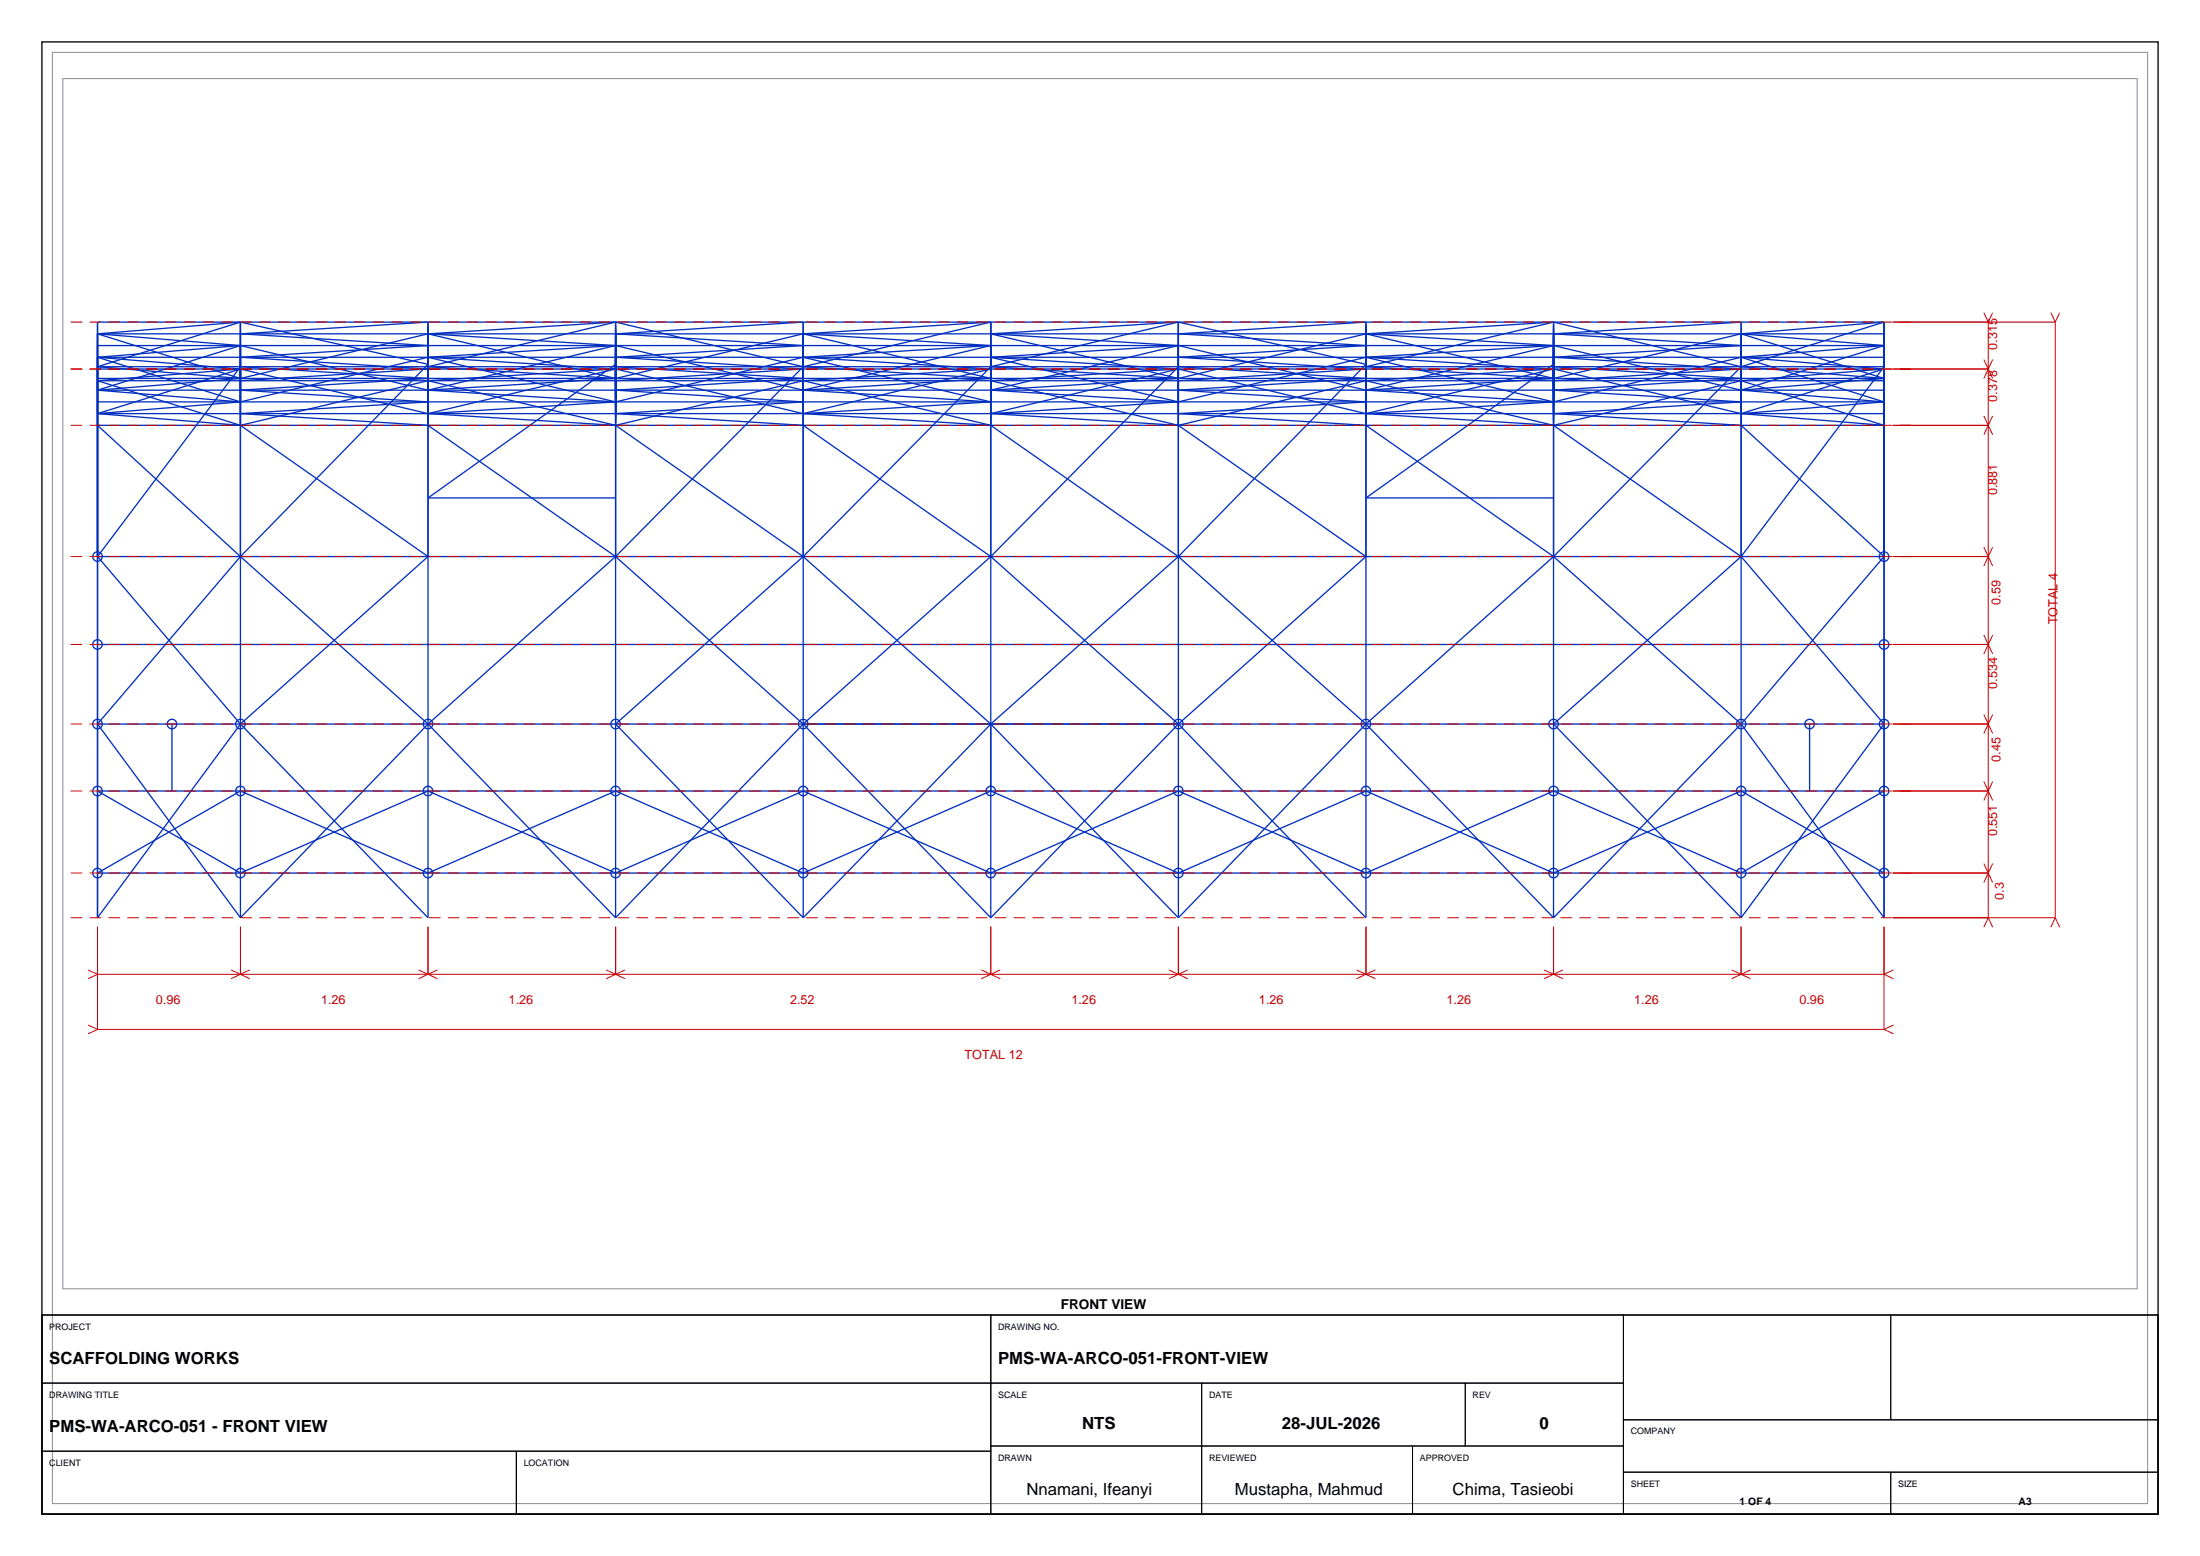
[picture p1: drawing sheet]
<svg xmlns="http://www.w3.org/2000/svg" width="420mm" height="297mm" viewBox="0 0 420 297" stroke-linecap="round" stroke-linejoin="round" font-family="sans-serif">
<path d="M8 8h404v281h-404zM8 251h404v38h-404z" fill="none" stroke="#000" stroke-width=".25"/>
<path d="M10 10h400v277h-400zM12 15h396v231h-396z" fill="none" stroke="#8c8c8c" stroke-width=".19"/>
<g fill="none" stroke="#002ebf" stroke-width=".25">
<path d="M18.6 72.7h341.1M18.6 70h341.1l-27.3 36.2M18.6 70.4h341.1M18.6 78.9h341.1M18.6 68.2h341.1M18.6 76.7h341.1M18.6 66h341.1M18.6 74.5h341.1M18.6 63.7h341.1M18.6 72.2h341.1M18.6 72.7l27.3 8.5M18.6 68.2l27.3 8.5"/>
<path d="M18.6 63.7l27.3 8.5M18.6 68.2l27.3 2.2M18.6 63.7l27.3 2.3M18.6 78.9l27.3 2.3M18.6 74.5l27.3 2.2M18.6 70l27.3 2.2M45.9 61.5v113.7M45.9 72.7l35.8-2.3-35.8-2.2 35.8-2.2-35.8-2.3 35.8-2.2v113.7l-35.8-37M45.9 61.5l35.8 8-35.8 36.7M45.9 70.4l-27.3 8.5M45.9 66l-27.3 8.5M45.9 66l35.8 8.5"/>
<path d="M45.9 61.5l-27.3 8.5M45.9 70.4l35.8 8.5M45.9 70.4l-27.3 2.3M45.9 66l-27.3 2.2M45.9 61.5l-27.3 2.2M45.9 76.7l-27.3 2.2M45.9 72.2l-27.3 2.3M81.7 72.7l-35.8 8.5M81.7 72.7l35.8 8.5M81.7 68.2l-35.8 8.5M81.7 68.2l35.8 8.5M81.7 63.7l-35.8 8.5"/>
<path d="M81.7 63.7l35.8 8.5M81.7 68.2l35.8 2.2M81.7 63.7l35.8 2.3M81.7 78.9l35.8 2.3M81.7 74.5l35.8 2.2M117.5 72.7l35.8-2.3-35.8-2.2 35.8-2.2-35.8-2.3 35.8-2.2v113.7M117.5 61.5v113.7M117.5 69.5l-35.8 25.5h35.8M117.5 70l35.8 2.2-35.8 2.3 35.8 2.2-35.8 2.2 35.8 2.3 35.8 25M117.5 66l-35.8 8.5M117.5 66l35.8 8.5M117.5 61.5l-35.8 8.5 35.8 2.2"/>
<path d="M117.5 61.5l35.8 8.5M117.5 70.4l-35.8 8.5M117.5 70.4l35.8 8.5M117.5 70.4l-35.8 2.3M117.5 66l-35.8 2.2M117.5 61.5l-35.8 2.2M117.5 76.7l-35.8 2.2M117.5 72.2l-35.8 2.3M153.3 70l-35.8 36.2M153.3 72.7l-35.8 8.5M153.3 72.7l35.8 8.5M153.3 70l35.8 2.2"/>
<path d="M153.3 68.2l-35.8 8.5M153.3 68.2l35.8 8.5M153.3 63.7l-35.8 8.5M153.3 63.7l35.8 8.5M153.3 68.2l35.8 2.2M153.3 63.7l35.8 2.3M153.3 78.9l35.8 2.3M153.3 74.5l35.8 2.2M189.1 61.5v113.7M189.1 70l-35.8 36.2M189.1 70.4l-35.8 8.5M189.1 66l-35.8 8.5"/>
<path d="M189.1 61.5l-35.8 8.5M189.1 70.4l-35.8 2.3M189.1 66l-35.8 2.2M189.1 61.5l-35.8 2.2M189.1 76.7l-35.8 2.2M189.1 72.2l-35.8 2.3M189.1 68.2l35.9 8.5M189.1 63.7l35.9 8.5M189.1 68.2l35.9 2.2M189.1 63.7l35.9 2.3M189.1 78.9l35.9 2.3M189.1 74.5l35.9 2.2"/>
<path d="M189.1 70l35.9 2.2M225 61.5v113.7M225 72.7l35.8-2.3-35.8-2.2 35.8-2.2-35.8-2.3 35.8-2.2v113.7l-35.8-37M225 61.5l35.8 8-35.8 36.7M225 70.4l-35.9 2.3 35.9 8.5M225 70.4l-35.9 8.5M225 66l-35.9 8.5M225 66l35.8 8.5M225 61.5l-35.9 8.5M225 70.4l35.8 8.5M225 66l-35.9 2.2M225 61.5l-35.9 2.2"/>
<path d="M225 76.7l-35.9 2.2M225 72.2l-35.9 2.3M260.8 72.7l-35.8 8.5M260.8 72.7l35.8 8.5M260.8 68.2l-35.8 8.5M260.8 68.2l35.8 8.5M260.8 63.7l-35.8 8.5M260.8 63.7l35.8 8.5M260.8 68.2l35.8 2.2M260.8 63.7l35.8 2.3M260.8 78.9l35.8 2.3M260.8 74.5l35.8 2.2"/>
<path d="M296.6 69.5l-35.8 25.5h35.8M296.6 72.7l35.8-2.3-35.8-2.2 35.8-2.2-35.8-2.3 35.8-2.2v113.7M296.6 61.5v113.7M296.6 70l35.8 2.2-35.8 2.3 35.8 2.2-35.8 2.2 35.8 2.3 27.3 25M296.6 66l-35.8 8.5M296.6 66l35.8 8.5M296.6 61.5l-35.8 8.5 35.8 2.2M296.6 61.5l35.8 8.5M296.6 70.4l-35.8 8.5M296.6 70.4l35.8 8.5M296.6 70.4l-35.8 2.3M296.6 66l-35.8 2.2"/>
<path d="M296.6 61.5l-35.8 2.2M296.6 76.7l-35.8 2.2M296.6 72.2l-35.8 2.3M332.4 70l-35.8 36.2M332.4 72.7l-35.8 8.5M332.4 72.7l27.3 8.5M332.4 68.2l-35.8 8.5M332.4 68.2l27.3 8.5M332.4 63.7l-35.8 8.5M332.4 63.7l27.3 8.5M332.4 68.2l27.3 2.2M332.4 63.7l27.3 2.3"/>
<path d="M332.4 78.9l27.3 2.3M332.4 74.5l27.3 2.2M332.4 70l27.3 2.2M359.7 61.5h-341.1v113.7l27.3-37M359.7 61.5v113.7l-27.3-37M359.7 70.4l-27.3 8.5M359.7 66l-27.3 8.5M359.7 61.5l-27.3 8.5M359.7 70.4l-27.3 2.3M359.7 66l-27.3 2.2M359.7 61.5l-27.3 2.2M359.7 76.7l-27.3 2.2"/>
<path d="M359.7 72.2l-27.3 2.3M45.9 81.2l35.8 25-35.8 32M117.5 81.2l35.8 25M189.1 81.2l35.9 25M225 81.2l35.8 25-35.8 32M296.6 81.2l35.8 25M359.7 81.2h-341.1l27.3 25M18.6 106.2h341.1M18.6 106.2l27.3-36.2 35.8 2.2-35.8 2.3 35.8 2.2-35.8 2.2 35.8 2.3 35.8 25M18.6 106.2l27.3 32M45.9 106.2l-27.3 32M45.9 106.2l35.8 32"/>
<path d="M117.5 106.2l-35.8 32M117.5 106.2l35.8 32M153.3 106.2l-35.8 32 35.8 37M153.3 106.2l35.8 32M189.1 106.2l-35.8 32M189.1 106.2l35.9-36.2 35.8 2.2-35.8 2.3 35.8 2.2-35.8 2.2 35.8 2.3 35.8 25M189.1 106.2l35.9 32M225 106.2l-35.9 32M225 106.2l35.8 32M296.6 106.2l-35.8 32M296.6 106.2l35.8 32M332.4 106.2l-35.8 32 35.8 37"/>
<path d="M332.4 106.2l27.3 32M359.7 106.2l-27.3 32M18.6 138.2h341.1M18.6 123h341.1M18.6 138.2l27.3 37M32.8 138.2v12.8M81.7 138.2l35.8 37M81.7 138.2l-35.8 37M153.3 138.2l35.8 37M153.3 138.2l-35.8 37M189.1 138.2l-35.8 37M189.1 138.2l35.9 37"/>
<path d="M225 138.2l-35.9 37M260.8 138.2l35.8 37M260.8 138.2l-35.8 37M332.4 138.2l-35.8 37M345.5 138.2v12.8M359.7 138.2l-27.3 37M18.6 151h341.1l-27.3 15.6-35.8-15.6-35.8 15.6-35.8-15.6-35.9 15.6-35.8-15.6-35.8 15.6-35.8-15.6-35.8 15.6zM18.6 166.6l27.3-15.6 35.8 15.6 35.8-15.6 35.8 15.6 35.8-15.6 35.9 15.6 35.8-15.6 35.8 15.6 35.8-15.6 27.3 15.6z"/>
<circle cx="18.6" cy="106.2" r=".91"/>
<circle cx="359.7" cy="106.2" r=".91"/>
<circle cx="18.6" cy="138.2" r=".91"/>
<circle cx="18.6" cy="123" r=".91"/>
<circle cx="32.8" cy="138.2" r=".91"/>
<circle cx="45.9" cy="138.2" r=".91"/>
<circle cx="81.7" cy="138.2" r=".91"/>
<circle cx="117.5" cy="138.2" r=".91"/>
<circle cx="153.3" cy="138.2" r=".91"/>
<circle cx="225" cy="138.2" r=".91"/>
<circle cx="260.8" cy="138.2" r=".91"/>
<circle cx="296.6" cy="138.2" r=".91"/>
<circle cx="332.4" cy="138.2" r=".91"/>
<circle cx="345.5" cy="138.2" r=".91"/>
<circle cx="359.7" cy="138.2" r=".91"/>
<circle cx="359.7" cy="123" r=".91"/>
<circle cx="18.6" cy="151" r=".91"/>
<circle cx="45.9" cy="151" r=".91"/>
<circle cx="81.7" cy="151" r=".91"/>
<circle cx="117.5" cy="151" r=".91"/>
<circle cx="153.3" cy="151" r=".91"/>
<circle cx="189.1" cy="151" r=".91"/>
<circle cx="225" cy="151" r=".91"/>
<circle cx="260.8" cy="151" r=".91"/>
<circle cx="296.6" cy="151" r=".91"/>
<circle cx="332.4" cy="151" r=".91"/>
<circle cx="359.7" cy="151" r=".91"/>
<circle cx="18.6" cy="166.6" r=".91"/>
<circle cx="45.9" cy="166.6" r=".91"/>
<circle cx="81.7" cy="166.6" r=".91"/>
<circle cx="117.5" cy="166.6" r=".91"/>
<circle cx="153.3" cy="166.6" r=".91"/>
<circle cx="189.1" cy="166.6" r=".91"/>
<circle cx="225" cy="166.6" r=".91"/>
<circle cx="260.8" cy="166.6" r=".91"/>
<circle cx="296.6" cy="166.6" r=".91"/>
<circle cx="332.4" cy="166.6" r=".91"/>
<circle cx="359.7" cy="166.6" r=".91"/>
</g>
<path d="M13.5 70.5h351.3M13.5 70.4h351.3M13.5 61.5h351.3M13.5 81.2h351.3M13.5 106.2h351.3M13.5 138.2h351.3M13.5 123h351.3M13.5 151h351.3M13.5 175.2h351.3M13.5 166.6h351.3" fill="none" stroke="#c00" stroke-width=".19" stroke-dasharray="2.2 1.4" stroke-linecap="butt"/>
<g fill="none" stroke="#c00" stroke-width=".19">
<path d="M378.7 59.7l.9 1.8M380.4 59.7l-.8 1.8M391.5 59.7l.9 1.8M393.2 59.7l-.8 1.8M361.4 70.4h18.2M361.4 61.5h31M378.7 79.4l1.7 3.6M378.7 68.6l1.7 3.6M379.6 61.5v113.7M380.4 79.4l-1.7 3.6M380.4 68.6l-1.7 3.6M392.4 61.5v113.7"/>
<path d="M361.4 81.2h18.2M361.4 106.2h18.2M378.7 104.4l.9 1.8M379.6 106.2l.8 1.8M380.4 104.4l-1.7 3.6M361.4 138.2h18.2M361.4 123h18.2M378.7 136.4l1.7 3.6M378.7 121.2l1.7 3.6M380.4 136.4l-1.7 3.6M380.4 121.2l-1.7 3.6M361.4 151h18.2"/>
<path d="M378.7 149.2l1.7 3.6M380.4 149.2l-1.7 3.6M18.6 176.9v19.6M45.9 176.9v9.1M81.7 176.9v9.1M117.5 176.9v9.1M189.1 176.9v9.1M225 176.9v9.1M260.8 176.9v9.1M296.6 176.9v9.1M332.4 176.9v9.1M359.7 176.9v19.6"/>
<path d="M361.4 175.2h31M361.4 166.6h18.2M378.7 164.8l1.7 3.6M379.6 175.2l-.9 1.8M379.6 175.2l.8 1.8M380.4 164.8l-1.7 3.6M392.4 175.2l-.9 1.8M392.4 175.2l.8 1.8M16.8 185.1l1.8 .9M16.8 195.6l1.8 .9M18.6 186h341.1M18.6 186l-1.8 .8"/>
<path d="M18.6 196.5h341.1M18.6 196.5l-1.8 .8M44.1 185.1l3.6 1.7M47.7 185.1l-3.6 1.7M79.9 185.1l3.6 1.7M83.5 185.1l-3.6 1.7M115.7 185.1l3.6 1.7M119.3 185.1l-3.6 1.7M187.3 185.1l3.7 1.7M191 185.1l-3.7 1.7M223.2 185.1l3.6 1.7M226.8 185.1l-3.6 1.7"/>
<path d="M259 185.1l3.6 1.7M262.6 185.1l-3.6 1.7M294.8 185.1l3.6 1.7M298.4 185.1l-3.6 1.7M330.6 185.1l3.6 1.7M334.2 185.1l-3.6 1.7M359.7 186l1.8 .8M359.7 196.5l1.8 .8M361.5 185.1l-1.8 .9M361.5 195.6l-1.8 .9"/>
</g>
<g fill="none" stroke="#000" stroke-width=".19">
<path d="M8 251h181.2v13h-181.2zM189.2 251h120.7v13h-120.7zM309.9 251h51.1v20h-51.1zM361 251h51v20h-51zM8 264h181.2v13h-181.2zM8 277h90.6v12h-90.6zM98.6 277h90.6v12h-90.6zM189.2 264h40.2v12h-40.2zM189.2 276h40.2v13h-40.2zM229.4 264h50.3v12h-50.3zM229.4 276h40.3v13h-40.3zM269.7 276h40.2v13h-40.2z"/>
<path d="M279.7 264h30.2v12h-30.2zM309.9 271h102.1v10h-102.1zM309.9 281h51.1v8h-51.1zM361 281h51v8h-51z"/>
</g>
<g font-size="3.2">
<text x="9.4" y="260.3">SCAFFOLDING WORKS</text>
<text x="190.6" y="260.3">PMS-WA-ARCO-051-FRONT-VIEW</text>
<text x="9.4" y="273.3">PMS-WA-ARCO-051 - FRONT VIEW</text>
<text x="206.6" y="272.8">NTS</text>
<text x="244.7" y="272.8">28-JUL-2026</text>
<text x="293.9" y="272.8">0</text>
<text x="196" y="285.4">Nnamani, Ifeanyi</text>
<text x="235.7" y="285.4">Mustapha, Mahmud</text>
<text x="277.3" y="285.4">Chima, Tasieobi</text>
</g>
<text font-size="2.6" x="202.5" y="249.8">FRONT VIEW</text>
<g font-size="2.4" fill="#c00">
<text x="381.3" y="66.8" transform="rotate(-90 381.3 66.8)">0.315</text>
<text x="381.3" y="76.7" transform="rotate(-90 381.3 76.7)">0.378</text>
<text x="381.3" y="94.6" transform="rotate(-90 381.3 94.6)">0.881</text>
<text x="381.9" y="115.5" transform="rotate(-90 381.9 115.5)">0.59</text>
<text x="392.8" y="119.2" transform="rotate(-90 392.8 119.2)">TOTAL 4</text>
<text x="381.3" y="131.5" transform="rotate(-90 381.3 131.5)">0.534</text>
<text x="381.9" y="145.4" transform="rotate(-90 381.9 145.4)">0.45</text>
<text x="381.3" y="159.7" transform="rotate(-90 381.3 159.7)">0.551</text>
<text x="382.5" y="171.8" transform="rotate(-90 382.5 171.8)">0.3</text>
<text x="29.7" y="191.6">0.96</text>
<text x="61.3" y="191.6">1.26</text>
<text x="97.1" y="191.6">1.26</text>
<text x="150.8" y="191.6">2.52</text>
<text x="204.5" y="191.6">1.26</text>
<text x="240.4" y="191.6">1.26</text>
<text x="276.2" y="191.6">1.26</text>
<text x="312" y="191.6">1.26</text>
<text x="343.5" y="191.6">0.96</text>
<text x="184.1" y="202.2">TOTAL 12</text>
</g>
<g font-size="2">
<text x="332.1" y="287.2">1 OF 4</text>
<text x="385.4" y="287.2">A3</text>
</g>
<g font-size="1.7">
<text x="9.4" y="253.8">PROJECT</text>
<text x="190.6" y="253.8">DRAWING NO.</text>
<text x="9.4" y="266.8">DRAWING TITLE</text>
<text x="190.6" y="266.8">SCALE</text>
<text x="230.8" y="266.8">DATE</text>
<text x="281.1" y="266.8">REV</text>
<text x="311.3" y="273.8">COMPANY</text>
<text x="9.4" y="279.8">CLIENT</text>
<text x="100" y="279.8">LOCATION</text>
<text x="190.6" y="278.8">DRAWN</text>
<text x="230.8" y="278.8">REVIEWED</text>
<text x="271.1" y="278.8">APPROVED</text>
<text x="311.3" y="283.8">SHEET</text>
<text x="362.4" y="283.8">SIZE</text>
</g>
</svg>
